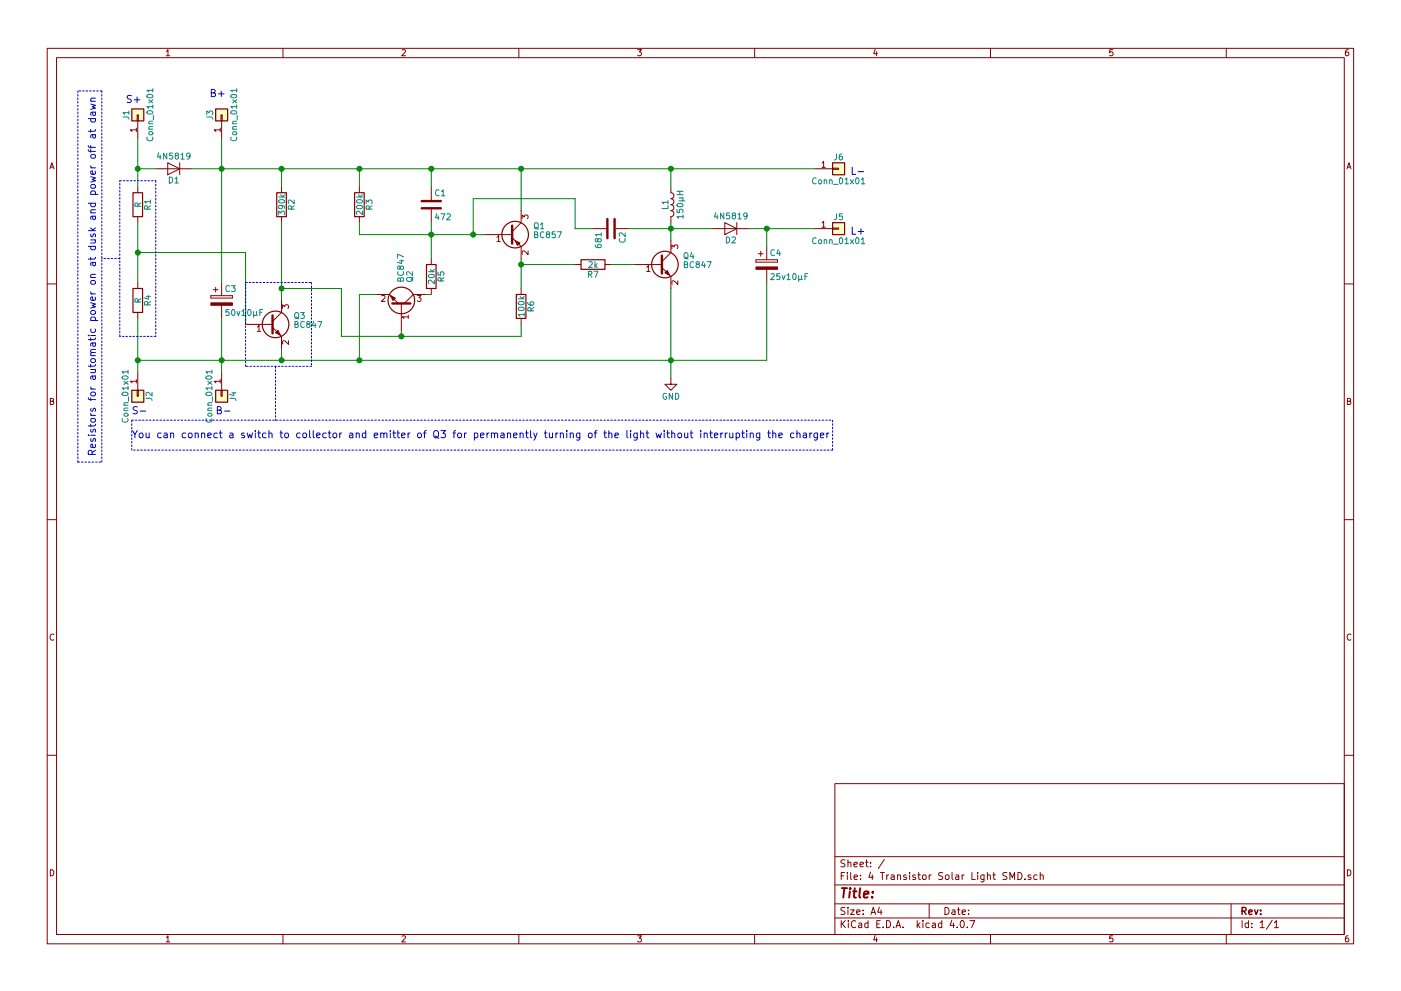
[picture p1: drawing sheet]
EESchema Schematic File Version 2
LIBS:ac-dc
LIBS:adc-dac
LIBS:Altera
LIBS:analog_devices
LIBS:analog_switches
LIBS:atmel
LIBS:audio
LIBS:Battery_Management
LIBS:bbd
LIBS:Bosch
LIBS:brooktre
LIBS:Connector
LIBS:contrib
LIBS:cypress
LIBS:dc-dc
LIBS:Decawave
LIBS:device
LIBS:digital-audio
LIBS:Diode
LIBS:Display
LIBS:driver_gate
LIBS:dsp
LIBS:DSP_Microchip_DSPIC33
LIBS:elec-unifil
LIBS:ESD_Protection
LIBS:Espressif
LIBS:FPGA_Actel
LIBS:ftdi
LIBS:gennum
LIBS:Graphic
LIBS:hc11
LIBS:infineon
LIBS:intel
LIBS:interface
LIBS:intersil
LIBS:ir
LIBS:Lattice
LIBS:LED
LIBS:LEM
LIBS:linear
LIBS:Logic_74xgxx
LIBS:Logic_74xx
LIBS:Logic_CMOS_4000
LIBS:Logic_CMOS_IEEE
LIBS:logic_programmable
LIBS:Logic_TTL_IEEE
LIBS:maxim
LIBS:MCU_Microchip_PIC10
LIBS:MCU_Microchip_PIC12
LIBS:MCU_Microchip_PIC16
LIBS:MCU_Microchip_PIC18
LIBS:MCU_Microchip_PIC24
LIBS:MCU_Microchip_PIC32
LIBS:MCU_NXP_Kinetis
LIBS:MCU_NXP_LPC
LIBS:MCU_NXP_S08
LIBS:MCU_Parallax
LIBS:MCU_ST_STM8
LIBS:MCU_ST_STM32
LIBS:MCU_Texas_MSP430
LIBS:Mechanical
LIBS:memory
LIBS:microchip
LIBS:microcontrollers
LIBS:modules
LIBS:Motor
LIBS:motor_drivers
LIBS:motorola
LIBS:nordicsemi
LIBS:nxp
LIBS:onsemi
LIBS:opto
LIBS:Oscillators
LIBS:philips
LIBS:power
LIBS:powerint
LIBS:Power_Management
LIBS:pspice
LIBS:references
LIBS:regul
LIBS:Relay
LIBS:RF_Bluetooth
LIBS:rfcom
LIBS:RFSolutions
LIBS:Sensor_Current
LIBS:Sensor_Humidity
LIBS:sensors
LIBS:silabs
LIBS:siliconi
LIBS:supertex
LIBS:Switch
LIBS:texas
LIBS:Transformer
LIBS:Transistor
LIBS:triac_thyristor
LIBS:Valve
LIBS:video
LIBS:wiznet
LIBS:Worldsemi
LIBS:Xicor
LIBS:xilinx
LIBS:xilinx-artix7
LIBS:xilinx-kintex7
LIBS:xilinx-spartan6
LIBS:xilinx-virtex5
LIBS:xilinx-virtex6
LIBS:xilinx-virtex7
LIBS:zetex
LIBS:Zilog
LIBS:Symbols_DCDC-ACDC-Converter_RevC_20Jul2012
LIBS:Symbols_EN60617_13Mar2013
LIBS:Symbols_EN60617-10_HF-Radio_DRAFT_12Sep2013
LIBS:Symbols_ICs-Diskrete_RevD10
LIBS:Symbols_ICs-Opto_RevB_16Sep2013
LIBS:Symbols_Microcontroller_Philips-NXP_RevA_06Oct2013
LIBS:SymbolsSimilarEN60617+oldDIN617-RevE8
LIBS:Symbols_Socket-DIN41612_RevA
LIBS:Symbols_Transformer-Diskrete_RevA
EELAYER 25 0
EELAYER END
$Descr A4 11693 8268
encoding utf-8
Sheet 1 1
Title ""
Date ""
Rev ""
Comp ""
Comment1 ""
Comment2 ""
Comment3 ""
Comment4 ""
$EndDescr
$Comp
L R R1
U 1 1
P 1150 1700
F 0 "R1" V 1230 1700 50  0000 C CNN
F 1 "R" V 1150 1700 50  0000 C CNN
F 2 "Resistors_SMD:R_0805_HandSoldering" V 1080 1700 50  0001 C CNN
F 3 "" H 1150 1700 50  0001 C CNN
	1    1150 1700
	1    0    0    -1  
$EndComp
$Comp
L R R2
U 1 1
P 2350 1700
F 0 "R2" V 2430 1700 50  0000 C CNN
F 1 "390k" V 2350 1700 50  0000 C CNN
F 2 "Resistors_SMD:R_0805_HandSoldering" V 2280 1700 50  0001 C CNN
F 3 "" H 2350 1700 50  0001 C CNN
	1    2350 1700
	1    0    0    -1  
$EndComp
$Comp
L R R3
U 1 1
P 3000 1700
F 0 "R3" V 3080 1700 50  0000 C CNN
F 1 "200k" V 3000 1700 50  0000 C CNN
F 2 "Resistors_SMD:R_0805_HandSoldering" V 2930 1700 50  0001 C CNN
F 3 "" H 3000 1700 50  0001 C CNN
	1    3000 1700
	1    0    0    -1  
$EndComp
$Comp
L R R4
U 1 1
P 1150 2500
F 0 "R4" V 1230 2500 50  0000 C CNN
F 1 "R" V 1150 2500 50  0000 C CNN
F 2 "Resistors_SMD:R_0805_HandSoldering" V 1080 2500 50  0001 C CNN
F 3 "" H 1150 2500 50  0001 C CNN
	1    1150 2500
	1    0    0    -1  
$EndComp
$Comp
L R R5
U 1 1
P 3600 2300
F 0 "R5" V 3680 2300 50  0000 C CNN
F 1 "20k" V 3600 2300 50  0000 C CNN
F 2 "Resistors_SMD:R_0805_HandSoldering" V 3530 2300 50  0001 C CNN
F 3 "" H 3600 2300 50  0001 C CNN
	1    3600 2300
	1    0    0    -1  
$EndComp
$Comp
L R R6
U 1 1
P 4350 2550
F 0 "R6" V 4430 2550 50  0000 C CNN
F 1 "100k" V 4350 2550 50  0000 C CNN
F 2 "Resistors_SMD:R_0805_HandSoldering" V 4280 2550 50  0001 C CNN
F 3 "" H 4350 2550 50  0001 C CNN
	1    4350 2550
	1    0    0    -1  
$EndComp
$Comp
L R R7
U 1 1
P 4950 2200
F 0 "R7" V 5030 2200 50  0000 C CNN
F 1 "2k" V 4950 2200 50  0000 C CNN
F 2 "Resistors_SMD:R_0805_HandSoldering" V 4880 2200 50  0001 C CNN
F 3 "" H 4950 2200 50  0001 C CNN
	1    4950 2200
	0    1    1    0   
$EndComp
$Comp
L L L1
U 1 1
P 5600 1700
F 0 "L1" V 5550 1700 50  0000 C CNN
F 1 "150µH" V 5675 1700 50  0000 C CNN
F 2 "Inductors_THT:L_Axial_L5.3mm_D2.2mm_P7.62mm_Horizontal_Vishay_IM-1" H 5600 1700 50  0001 C CNN
F 3 "" H 5600 1700 50  0001 C CNN
	1    5600 1700
	1    0    0    -1  
$EndComp
$Comp
L C C1
U 1 1
P 3600 1700
F 0 "C1" H 3625 1800 50  0000 L CNN
F 1 "472" H 3625 1600 50  0000 L CNN
F 2 "Capacitors_SMD:C_0805_HandSoldering" H 3638 1550 50  0001 C CNN
F 3 "" H 3600 1700 50  0001 C CNN
	1    3600 1700
	1    0    0    -1  
$EndComp
$Comp
L C C2
U 1 1
P 5100 1900
F 0 "C2" H 5125 2000 50  0000 L CNN
F 1 "681" H 5125 1800 50  0000 L CNN
F 2 "Capacitors_SMD:C_0805_HandSoldering" H 5138 1750 50  0001 C CNN
F 3 "" H 5100 1900 50  0001 C CNN
	1    5100 1900
	0    1    1    0   
$EndComp
$Comp
L CP C3
U 1 1
P 1850 2500
F 0 "C3" H 1875 2600 50  0000 L CNN
F 1 "50v10µF" H 1875 2400 50  0000 L CNN
F 2 "Capacitors_SMD:CP_Elec_4x5.8" H 1888 2350 50  0001 C CNN
F 3 "" H 1850 2500 50  0001 C CNN
	1    1850 2500
	1    0    0    -1  
$EndComp
$Comp
L CP C4
U 1 1
P 6400 2200
F 0 "C4" H 6425 2300 50  0000 L CNN
F 1 "25v10µF" H 6425 2100 50  0000 L CNN
F 2 "Capacitors_SMD:CP_Elec_4x5.8" H 6438 2050 50  0001 C CNN
F 3 "" H 6400 2200 50  0001 C CNN
	1    6400 2200
	1    0    0    -1  
$EndComp
$Comp
L Conn_01x01 J1
U 1 1
P 1150 950
F 0 "J1" H 1150 1050 50  0000 C CNN
F 1 "Conn_01x01" H 1150 850 50  0000 C CNN
F 2 "Pin_Headers:Pin_Header_Straight_1x01_Pitch2.00mm" H 1150 950 50  0001 C CNN
F 3 "" H 1150 950 50  0001 C CNN
	1    1150 950 
	0    -1   -1   0   
$EndComp
$Comp
L Conn_01x01 J2
U 1 1
P 1150 3300
F 0 "J2" H 1150 3400 50  0000 C CNN
F 1 "Conn_01x01" H 1150 3200 50  0000 C CNN
F 2 "Pin_Headers:Pin_Header_Straight_1x01_Pitch2.00mm" H 1150 3300 50  0001 C CNN
F 3 "" H 1150 3300 50  0001 C CNN
	1    1150 3300
	0    1    1    0   
$EndComp
$Comp
L Conn_01x01 J3
U 1 1
P 1850 950
F 0 "J3" H 1850 1050 50  0000 C CNN
F 1 "Conn_01x01" H 1850 850 50  0000 C CNN
F 2 "Pin_Headers:Pin_Header_Straight_1x01_Pitch2.00mm" H 1850 950 50  0001 C CNN
F 3 "" H 1850 950 50  0001 C CNN
	1    1850 950 
	0    -1   -1   0   
$EndComp
$Comp
L Conn_01x01 J4
U 1 1
P 1850 3300
F 0 "J4" H 1850 3400 50  0000 C CNN
F 1 "Conn_01x01" H 1850 3200 50  0000 C CNN
F 2 "Pin_Headers:Pin_Header_Straight_1x01_Pitch2.00mm" H 1850 3300 50  0001 C CNN
F 3 "" H 1850 3300 50  0001 C CNN
	1    1850 3300
	0    1    1    0   
$EndComp
$Comp
L Conn_01x01 J5
U 1 1
P 7000 1900
F 0 "J5" H 7000 2000 50  0000 C CNN
F 1 "Conn_01x01" H 7000 1800 50  0000 C CNN
F 2 "Pin_Headers:Pin_Header_Straight_1x01_Pitch2.00mm" H 7000 1900 50  0001 C CNN
F 3 "" H 7000 1900 50  0001 C CNN
	1    7000 1900
	1    0    0    -1  
$EndComp
$Comp
L Conn_01x01 J6
U 1 1
P 7000 1400
F 0 "J6" H 7000 1500 50  0000 C CNN
F 1 "Conn_01x01" H 7000 1300 50  0000 C CNN
F 2 "Pin_Headers:Pin_Header_Straight_1x01_Pitch2.00mm" H 7000 1400 50  0001 C CNN
F 3 "" H 7000 1400 50  0001 C CNN
	1    7000 1400
	1    0    0    -1  
$EndComp
$Comp
L D D1
U 1 1
P 1450 1400
F 0 "D1" H 1450 1500 50  0000 C CNN
F 1 "4N5819" H 1450 1300 50  0000 C CNN
F 2 "Diodes_SMD:D_0805" H 1450 1400 50  0001 C CNN
F 3 "" H 1450 1400 50  0001 C CNN
	1    1450 1400
	-1   0    0    1   
$EndComp
$Comp
L D D2
U 1 1
P 6100 1900
F 0 "D2" H 6100 2000 50  0000 C CNN
F 1 "4N5819" H 6100 1800 50  0000 C CNN
F 2 "Diodes_SMD:D_0805" H 6100 1900 50  0001 C CNN
F 3 "" H 6100 1900 50  0001 C CNN
	1    6100 1900
	-1   0    0    1   
$EndComp
Wire Wire Line
	1150 1150 1150 1550
Wire Wire Line
	1300 1400 1150 1400
Connection ~ 1150 1400
Wire Wire Line
	1150 1850 1150 2350
Wire Wire Line
	1150 2650 1150 3100
Wire Wire Line
	1600 1400 6800 1400
Wire Wire Line
	1850 1150 1850 2350
Connection ~ 1850 1400
Wire Wire Line
	1850 2650 1850 3100
Wire Wire Line
	1150 3000 6400 3000
Connection ~ 1150 3000
Connection ~ 1850 3000
Wire Wire Line
	2350 1400 2350 1550
Wire Wire Line
	4350 1400 4350 1750
Connection ~ 2350 1400
Wire Wire Line
	3600 1550 3600 1400
Connection ~ 3600 1400
Wire Wire Line
	3000 1550 3000 1400
Connection ~ 3000 1400
Wire Wire Line
	5600 1400 5600 1550
Connection ~ 4350 1400
Wire Wire Line
	3600 1850 3600 2150
Wire Wire Line
	2050 2100 2050 2700
Connection ~ 1150 2100
Wire Wire Line
	2350 3000 2350 2900
Connection ~ 2350 3000
Connection ~ 3600 1950
Wire Wire Line
	3000 1950 3000 1850
Wire Wire Line
	1150 2100 2050 2100
Wire Wire Line
	3000 1950 4050 1950
Wire Wire Line
	4350 2150 4350 2400
Wire Wire Line
	3350 2750 3350 2800
Wire Wire Line
	2850 2800 4350 2800
Wire Wire Line
	2850 2800 2850 2400
Wire Wire Line
	2850 2400 2350 2400
Wire Wire Line
	2350 1850 2350 2500
Connection ~ 3350 2800
Wire Wire Line
	3000 3000 3000 2450
Wire Wire Line
	3000 2450 3150 2450
Wire Wire Line
	3600 2450 3550 2450
Connection ~ 2350 2400
Wire Wire Line
	4350 2200 4800 2200
Connection ~ 4350 2200
Wire Wire Line
	5100 2200 5300 2200
Wire Wire Line
	5600 2000 5600 1850
Wire Wire Line
	4350 2800 4350 2700
Wire Wire Line
	5250 1900 5950 1900
Connection ~ 5600 1900
Wire Wire Line
	4950 1900 4800 1900
Wire Wire Line
	4800 1900 4800 1650
Wire Wire Line
	4800 1650 3950 1650
Wire Wire Line
	3950 1650 3950 1950
Connection ~ 3950 1950
Wire Wire Line
	5600 2400 5600 3150
Connection ~ 3000 3000
Wire Wire Line
	6250 1900 6800 1900
Wire Wire Line
	6400 1900 6400 2050
Wire Wire Line
	6400 3000 6400 2350
Connection ~ 5600 3000
Connection ~ 6400 1900
Connection ~ 5600 1400
Text Notes 1050 850  0    60   ~ 0
S+
Text Notes 1750 800  0    60   ~ 0
B+
Text Notes 1100 3450 0    60   ~ 0
S-
Text Notes 1800 3450 0    60   ~ 0
B-
Text Notes 7100 1950 0    60   ~ 0
L+
Text Notes 7100 1450 0    60   ~ 0
L-
Text Notes 800  3800 1    60   ~ 0
Resistors for automatic power on at dusk and power off at dawn
Wire Notes Line
	1300 1500 1300 2800
Wire Notes Line
	1300 2800 1000 2800
Wire Notes Line
	1000 2800 1000 1500
Wire Notes Line
	1000 1500 1300 1500
Text Notes 1100 3650 0    60   ~ 0
You can connect a switch to collector and emitter of Q3 for permanently turning of the light without interrupting the charger
Wire Notes Line
	2050 2350 2600 2350
Wire Notes Line
	2600 2350 2600 3050
Wire Notes Line
	2600 3050 2050 3050
Wire Notes Line
	2050 3050 2050 2350
Wire Notes Line
	2300 3050 2300 3500
Wire Notes Line
	1100 3500 6950 3500
Wire Notes Line
	6950 3500 6950 3750
Wire Notes Line
	6950 3750 1100 3750
Wire Notes Line
	1100 3750 1100 3500
Wire Notes Line
	850  750  850  3850
Wire Notes Line
	850  750  650  750 
Wire Notes Line
	650  750  650  3850
Wire Notes Line
	650  3850 850  3850
Wire Notes Line
	1000 2150 850  2150
$Comp
L GND #PWR01
U 1 1
P 5600 3150
F 0 "#PWR01" H 5600 2900 50  0001 C CNN
F 1 "GND" H 5600 3000 50  0000 C CNN
F 2 "" H 5600 3150 50  0001 C CNN
F 3 "" H 5600 3150 50  0001 C CNN
	1    5600 3150
	1    0    0    -1  
$EndComp
$Comp
L BC857 Q1
U 1 1
P 4250 1950
F 0 "Q1" H 4450 2025 50  0000 L CNN
F 1 "BC857" H 4450 1950 50  0000 L CNN
F 2 "TO_SOT_Packages_SMD:SOT-23" H 4450 1875 50  0001 L CIN
F 3 "" H 4250 1950 50  0001 L CNN
	1    4250 1950
	1    0    0    -1  
$EndComp
$Comp
L BC847 Q2
U 1 1
P 3350 2550
F 0 "Q2" H 3550 2625 50  0000 L CNN
F 1 "BC847" H 3550 2550 50  0000 L CNN
F 2 "TO_SOT_Packages_SMD:SOT-23" H 3550 2475 50  0001 L CIN
F 3 "" H 3350 2550 50  0001 L CNN
	1    3350 2550
	0    1    -1   0   
$EndComp
$Comp
L BC847 Q3
U 1 1
P 2250 2700
F 0 "Q3" H 2450 2775 50  0000 L CNN
F 1 "BC847" H 2450 2700 50  0000 L CNN
F 2 "TO_SOT_Packages_SMD:SOT-23" H 2450 2625 50  0001 L CIN
F 3 "" H 2250 2700 50  0001 L CNN
	1    2250 2700
	1    0    0    -1  
$EndComp
$Comp
L BC847 Q4
U 1 1
P 5500 2200
F 0 "Q4" H 5700 2275 50  0000 L CNN
F 1 "BC847" H 5700 2200 50  0000 L CNN
F 2 "TO_SOT_Packages_SMD:SOT-23" H 5700 2125 50  0001 L CIN
F 3 "" H 5500 2200 50  0001 L CNN
	1    5500 2200
	1    0    0    -1  
$EndComp
$EndSCHEMATC
